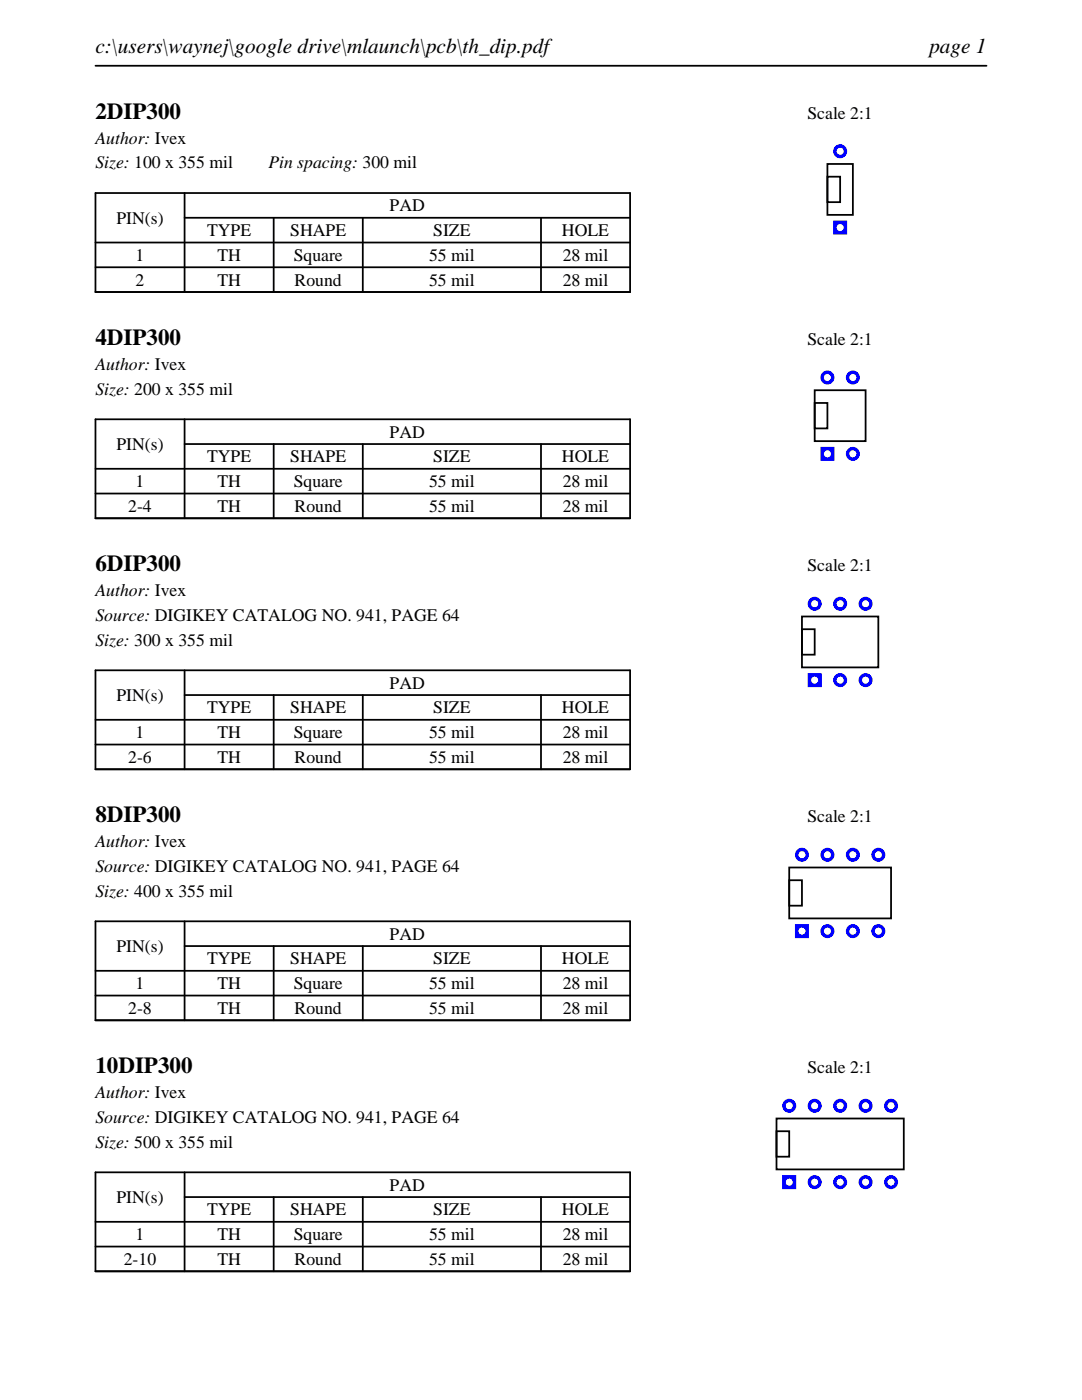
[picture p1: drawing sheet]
<svg xmlns="http://www.w3.org/2000/svg" width="216mm" height="279mm" viewBox="0 0 216 279" stroke-linecap="round" stroke-linejoin="round" font-family="sans-serif">
<path d="M19 13.1h177.8M19 38.5h106.7v19.8h-106.7zM36.8 38.5v19.8M19 48.4h106.7M19 53.3h106.7M36.8 43.5h88.9M54.6 43.5v14.8M72.4 43.5v14.8M107.9 43.5v14.8" fill="none" stroke="#000" stroke-width=".35"/>
<path d="M165.1 32.7h5.1v10.2h-5.1zM165.1 35.3h2.5v5h-2.5z" fill="none" stroke="#000" stroke-width=".36"/>
<g fill="#00f">
<path d="M166.2 44v2.8h2.8v-2.8zM166.9 45.4a.75 .75 0 0 1 1.5 0 .75 .75 0 0 1-1.5 0z"/>
<path d="M166.2 30.2a1.4 1.4 0 0 0 2.8 0 1.4 1.4 0 0 0-2.8 0zM166.9 30.2a.75 .75 0 0 1 1.5 0 .75 .75 0 0 1-1.5 0z"/>
</g>
<path d="M19 83.7h106.7v19.7h-106.7zM19 93.6h106.7M19 98.5h106.7M36.8 88.6h88.9M36.8 83.7v19.7M54.6 88.6v14.8M72.4 88.6v14.8M107.9 88.6v14.8" fill="none" stroke="#000" stroke-width=".35"/>
<path d="M162.6 77.9h10.1v10.1h-10.1zM162.6 80.4h2.5v5.1h-2.5z" fill="none" stroke="#000" stroke-width=".36"/>
<g fill="#00f">
<path d="M163.7 89.2v2.8h2.8v-2.8zM164.4 90.6a.71 .71 0 0 1 1.4 0 .71 .71 0 0 1-1.4 0z"/>
<path d="M168.8 90.6a1.4 1.4 0 0 0 2.8 0 1.4 1.4 0 0 0-2.8 0zM169.5 90.6a.71 .71 0 0 1 1.4 0 .71 .71 0 0 1-1.4 0z"/>
<path d="M168.8 75.3a1.4 1.4 0 0 0 2.8 0 1.4 1.4 0 0 0-2.8 0zM169.5 75.3a.71 .71 0 0 1 1.4 0 .71 .71 0 0 1-1.4 0z"/>
<path d="M163.7 75.3a1.4 1.4 0 0 0 2.8 0 1.4 1.4 0 0 0-2.8 0zM164.4 75.3a.71 .71 0 0 1 1.4 0 .71 .71 0 0 1-1.4 0z"/>
</g>
<path d="M19 133.8h106.7v19.7h-106.7zM36.8 138.7h88.9M36.8 133.8v19.7M54.6 138.7v14.8M72.4 138.7v14.8M107.9 138.7v14.8M19 143.7h106.7M19 148.6h106.7" fill="none" stroke="#000" stroke-width=".35"/>
<path d="M160 123h15.3v10.2h-15.3zM160 125.6h2.6v5.1h-2.6z" fill="none" stroke="#000" stroke-width=".36"/>
<g fill="#00f">
<path d="M161.2 134.3v2.8h2.8v-2.8zM161.8 135.7a.75 .75 0 0 1 1.5 0 .75 .75 0 0 1-1.5 0z"/>
<path d="M166.2 135.7a1.4 1.4 0 0 0 2.8 0 1.4 1.4 0 0 0-2.8 0zM166.9 135.7a.75 .75 0 0 1 1.5 0 .75 .75 0 0 1-1.5 0z"/>
<path d="M171.3 135.7a1.4 1.4 0 0 0 2.8 0 1.4 1.4 0 0 0-2.8 0zM172 135.7a.71 .71 0 0 1 1.4 0 .71 .71 0 0 1-1.4 0z"/>
<path d="M171.3 120.5a1.4 1.4 0 0 0 2.8 0 1.4 1.4 0 0 0-2.8 0zM172 120.5a.71 .71 0 0 1 1.4 0 .71 .71 0 0 1-1.4 0z"/>
<path d="M166.2 120.5a1.4 1.4 0 0 0 2.8 0 1.4 1.4 0 0 0-2.8 0zM166.9 120.5a.75 .75 0 0 1 1.5 0 .75 .75 0 0 1-1.5 0z"/>
<path d="M161.2 120.5a1.4 1.4 0 0 0 2.8 0 1.4 1.4 0 0 0-2.8 0zM161.8 120.5a.75 .75 0 0 1 1.5 0 .75 .75 0 0 1-1.5 0z"/>
</g>
<path d="M19 183.9h106.7v19.7h-106.7zM19 193.7h106.7M19 198.7h106.7M36.8 188.8h88.9M36.8 183.9v19.7M54.6 188.8v14.8M72.4 188.8v14.8M107.9 188.8v14.8" fill="none" stroke="#000" stroke-width=".35"/>
<path d="M157.5 173.1h20.3v10.2h-20.3zM157.5 175.7h2.5v5h-2.5z" fill="none" stroke="#000" stroke-width=".36"/>
<g fill="#00f">
<path d="M158.6 184.4v2.8h2.8v-2.8zM159.3 185.8a.71 .71 0 0 1 1.4 0 .71 .71 0 0 1-1.4 0z"/>
<path d="M163.7 185.8a1.4 1.4 0 0 0 2.8 0 1.4 1.4 0 0 0-2.8 0zM164.4 185.8a.71 .71 0 0 1 1.4 0 .71 .71 0 0 1-1.4 0z"/>
<path d="M168.8 185.8a1.4 1.4 0 0 0 2.8 0 1.4 1.4 0 0 0-2.8 0zM169.5 185.8a.71 .71 0 0 1 1.4 0 .71 .71 0 0 1-1.4 0z"/>
<path d="M173.9 185.8a1.4 1.4 0 0 0 2.8 0 1.4 1.4 0 0 0-2.8 0zM174.5 185.8a.75 .75 0 0 1 1.5 0 .75 .75 0 0 1-1.5 0z"/>
<path d="M173.9 170.6a1.4 1.4 0 0 0 2.8 0 1.4 1.4 0 0 0-2.8 0zM174.5 170.6a.75 .75 0 0 1 1.5 0 .75 .75 0 0 1-1.5 0z"/>
<path d="M168.8 170.6a1.4 1.4 0 0 0 2.8 0 1.4 1.4 0 0 0-2.8 0zM169.5 170.6a.71 .71 0 0 1 1.4 0 .71 .71 0 0 1-1.4 0z"/>
<path d="M163.7 170.6a1.4 1.4 0 0 0 2.8 0 1.4 1.4 0 0 0-2.8 0zM164.4 170.6a.71 .71 0 0 1 1.4 0 .71 .71 0 0 1-1.4 0z"/>
<path d="M158.6 170.6a1.4 1.4 0 0 0 2.8 0 1.4 1.4 0 0 0-2.8 0zM159.3 170.6a.71 .71 0 0 1 1.4 0 .71 .71 0 0 1-1.4 0z"/>
</g>
<path d="M19 234h106.7v19.7h-106.7zM36.8 238.9h88.9M36.8 234v19.7M54.6 238.9v14.8M72.4 238.9v14.8M107.9 238.9v14.8M19 243.8h106.7M19 248.8h106.7" fill="none" stroke="#000" stroke-width=".35"/>
<path d="M154.9 223.2h25.4v10.2h-25.4zM154.9 225.8h2.6v5h-2.6z" fill="none" stroke="#000" stroke-width=".36"/>
<g fill="#00f">
<path d="M156.1 234.5v2.8h2.8v-2.8zM156.8 235.9a.71 .71 0 0 1 1.4 0 .71 .71 0 0 1-1.4 0z"/>
<path d="M161.2 235.9a1.4 1.4 0 0 0 2.8 0 1.4 1.4 0 0 0-2.8 0zM161.8 235.9a.75 .75 0 0 1 1.5 0 .75 .75 0 0 1-1.5 0z"/>
<path d="M166.2 235.9a1.4 1.4 0 0 0 2.8 0 1.4 1.4 0 0 0-2.8 0zM166.9 235.9a.75 .75 0 0 1 1.5 0 .75 .75 0 0 1-1.5 0z"/>
<path d="M171.3 235.9a1.4 1.4 0 0 0 2.8 0 1.4 1.4 0 0 0-2.8 0zM172 235.9a.71 .71 0 0 1 1.4 0 .71 .71 0 0 1-1.4 0z"/>
<path d="M176.4 235.9a1.4 1.4 0 0 0 2.8 0 1.4 1.4 0 0 0-2.8 0zM177.1 235.9a.71 .71 0 0 1 1.4 0 .71 .71 0 0 1-1.4 0z"/>
<path d="M176.4 220.7a1.4 1.4 0 0 0 2.8 0 1.4 1.4 0 0 0-2.8 0zM177.1 220.7a.71 .71 0 0 1 1.4 0 .71 .71 0 0 1-1.4 0z"/>
<path d="M171.3 220.7a1.4 1.4 0 0 0 2.8 0 1.4 1.4 0 0 0-2.8 0zM172 220.7a.71 .71 0 0 1 1.4 0 .71 .71 0 0 1-1.4 0z"/>
<path d="M166.2 220.7a1.4 1.4 0 0 0 2.8 0 1.4 1.4 0 0 0-2.8 0zM166.9 220.7a.75 .75 0 0 1 1.5 0 .75 .75 0 0 1-1.5 0z"/>
<path d="M161.2 220.7a1.4 1.4 0 0 0 2.8 0 1.4 1.4 0 0 0-2.8 0zM161.8 220.7a.75 .75 0 0 1 1.5 0 .75 .75 0 0 1-1.5 0z"/>
<path d="M156.1 220.7a1.4 1.4 0 0 0 2.8 0 1.4 1.4 0 0 0-2.8 0zM156.8 220.7a.71 .71 0 0 1 1.4 0 .71 .71 0 0 1-1.4 0z"/>
</g>
<g font-size="4.6">
<text x="19" y="23.7">2DIP300</text>
<text x="19" y="68.9">4DIP300</text>
<text x="19" y="114">6DIP300</text>
<text x="19" y="164.1">8DIP300</text>
<text x="19" y="214.2">10DIP300</text>
</g>
<g font-size="4.2">
<text x="19" y="10.6">c:\users\waynej\google drive\mlaunch\pcb\th_dip.pdf</text>
<text x="185.4" y="10.6">page 1</text>
</g>
<g font-size="3.5">
<text x="161.1" y="23.7">Scale 2:1</text>
<text x="19" y="28.6">Author: Ivex</text>
<text x="19" y="33.6">Size: 100 x 355 mil</text>
<text x="53.5" y="33.6">Pin spacing: 300 mil</text>
<text x="23.2" y="44.6">PIN(s)</text>
<text x="41.3" y="47.1">TYPE</text>
<text x="57.9" y="47.1">SHAPE</text>
<text x="77.8" y="42.2">PAD</text>
<text x="86.4" y="47.1">SIZE</text>
<text x="112.1" y="47.1">HOLE</text>
<text x="27.1" y="52.1">1</text>
<text x="43.4" y="52.1">TH</text>
<text x="58.6" y="52.1">Square</text>
<text x="85.6" y="52.1">55 mil</text>
<text x="112.3" y="52.1">28 mil</text>
<text x="27.1" y="57">2</text>
<text x="43.4" y="57">TH</text>
<text x="58.8" y="57">Round</text>
<text x="85.6" y="57">55 mil</text>
<text x="112.3" y="57">28 mil</text>
<text x="161.1" y="68.9">Scale 2:1</text>
<text x="19" y="73.8">Author: Ivex</text>
<text x="19" y="78.7">Size: 200 x 355 mil</text>
<text x="23.2" y="89.8">PIN(s)</text>
<text x="77.8" y="87.3">PAD</text>
<text x="41.3" y="92.3">TYPE</text>
<text x="57.9" y="92.3">SHAPE</text>
<text x="86.4" y="92.3">SIZE</text>
<text x="112.1" y="92.3">HOLE</text>
<text x="27.1" y="97.2">1</text>
<text x="43.4" y="97.2">TH</text>
<text x="58.6" y="97.2">Square</text>
<text x="85.6" y="97.2">55 mil</text>
<text x="112.3" y="97.2">28 mil</text>
<text x="25.6" y="102.2">2-4</text>
<text x="43.4" y="102.2">TH</text>
<text x="58.8" y="102.2">Round</text>
<text x="85.6" y="102.2">55 mil</text>
<text x="112.3" y="102.2">28 mil</text>
<text x="19" y="119">Author: Ivex</text>
<text x="161.1" y="114">Scale 2:1</text>
<text x="19" y="123.9">Source: DIGIKEY CATALOG NO. 941, PAGE 64</text>
<text x="19" y="128.8">Size: 300 x 355 mil</text>
<text x="77.8" y="137.4">PAD</text>
<text x="23.2" y="139.9">PIN(s)</text>
<text x="41.3" y="142.4">TYPE</text>
<text x="57.9" y="142.4">SHAPE</text>
<text x="86.4" y="142.4">SIZE</text>
<text x="112.1" y="142.4">HOLE</text>
<text x="27.1" y="147.3">1</text>
<text x="43.4" y="147.3">TH</text>
<text x="58.6" y="147.3">Square</text>
<text x="85.6" y="147.3">55 mil</text>
<text x="112.3" y="147.3">28 mil</text>
<text x="25.6" y="152.3">2-6</text>
<text x="43.4" y="152.3">TH</text>
<text x="58.8" y="152.3">Round</text>
<text x="85.6" y="152.3">55 mil</text>
<text x="112.3" y="152.3">28 mil</text>
<text x="161.1" y="164.1">Scale 2:1</text>
<text x="19" y="169.1">Author: Ivex</text>
<text x="19" y="174">Source: DIGIKEY CATALOG NO. 941, PAGE 64</text>
<text x="19" y="178.9">Size: 400 x 355 mil</text>
<text x="23.2" y="190">PIN(s)</text>
<text x="77.8" y="187.5">PAD</text>
<text x="27.1" y="197.4">1</text>
<text x="41.3" y="192.5">TYPE</text>
<text x="43.4" y="197.4">TH</text>
<text x="57.9" y="192.5">SHAPE</text>
<text x="58.6" y="197.4">Square</text>
<text x="85.6" y="197.4">55 mil</text>
<text x="86.4" y="192.5">SIZE</text>
<text x="112.1" y="192.5">HOLE</text>
<text x="112.3" y="197.4">28 mil</text>
<text x="25.6" y="202.4">2-8</text>
<text x="43.4" y="202.4">TH</text>
<text x="58.8" y="202.4">Round</text>
<text x="85.6" y="202.4">55 mil</text>
<text x="112.3" y="202.4">28 mil</text>
<text x="161.1" y="214.2">Scale 2:1</text>
<text x="19" y="219.1">Author: Ivex</text>
<text x="19" y="224.1">Source: DIGIKEY CATALOG NO. 941, PAGE 64</text>
<text x="19" y="229">Size: 500 x 355 mil</text>
<text x="77.8" y="237.6">PAD</text>
<text x="23.2" y="240.1">PIN(s)</text>
<text x="41.3" y="242.6">TYPE</text>
<text x="57.9" y="242.6">SHAPE</text>
<text x="86.4" y="242.6">SIZE</text>
<text x="112.1" y="242.6">HOLE</text>
<text x="27.1" y="247.5">1</text>
<text x="43.4" y="247.5">TH</text>
<text x="58.6" y="247.5">Square</text>
<text x="85.6" y="247.5">55 mil</text>
<text x="112.3" y="247.5">28 mil</text>
<text x="24.7" y="252.4">2-10</text>
<text x="43.4" y="252.4">TH</text>
<text x="58.8" y="252.4">Round</text>
<text x="85.6" y="252.4">55 mil</text>
<text x="112.3" y="252.4">28 mil</text>
</g>
</svg>
